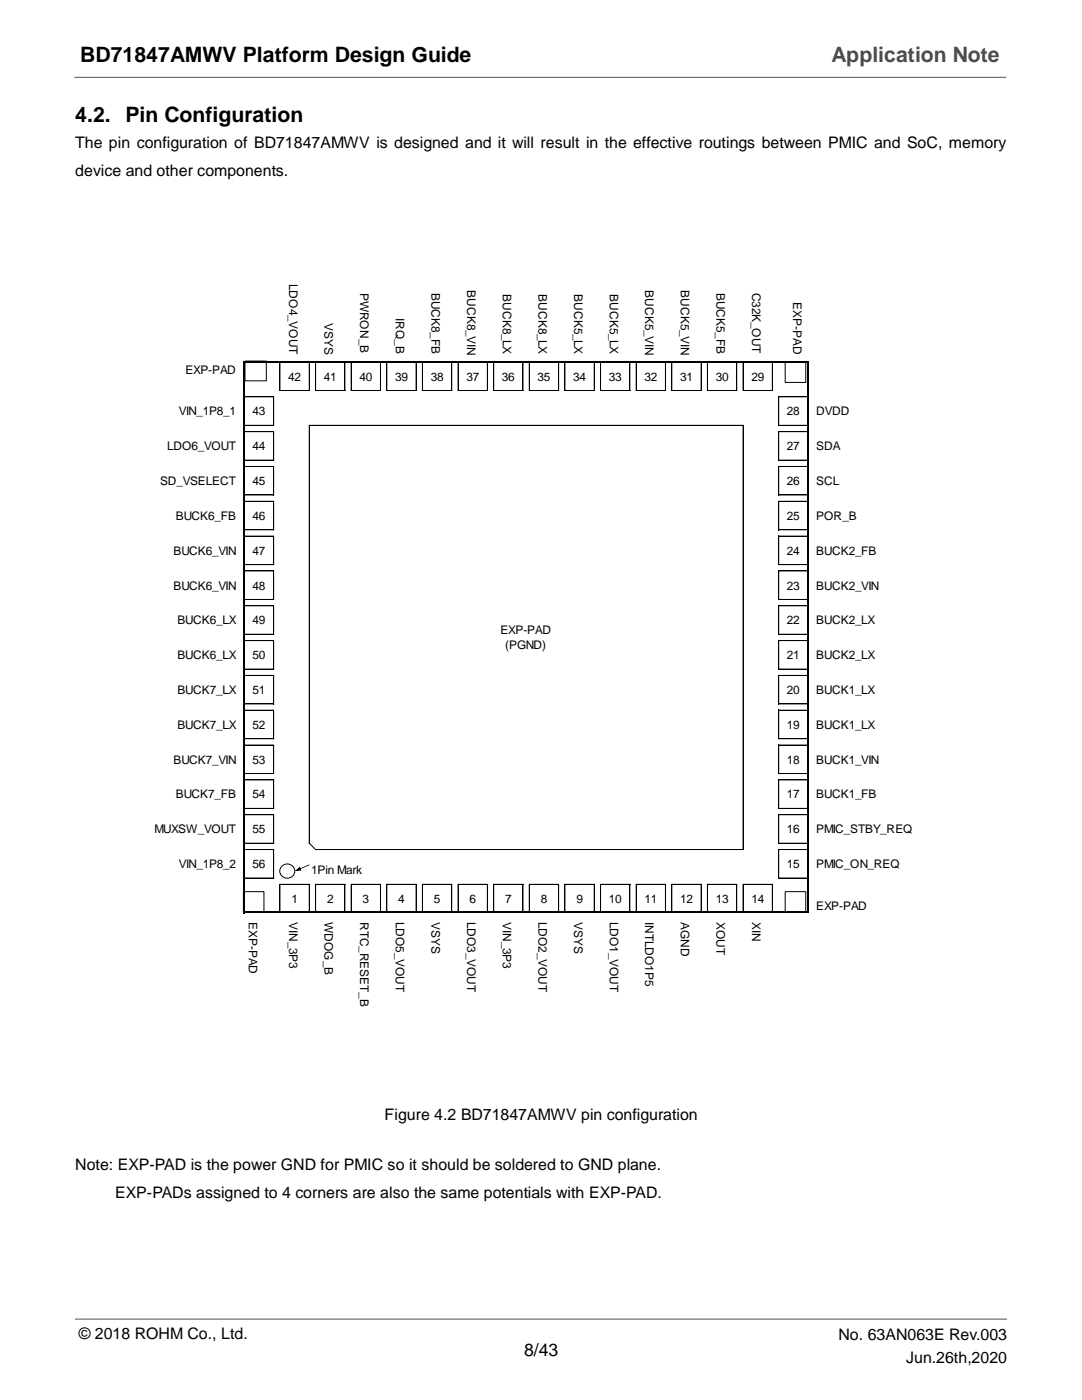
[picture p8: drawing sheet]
<svg xmlns="http://www.w3.org/2000/svg" width="216mm" height="279mm" viewBox="0 0 216 279" stroke-linecap="round" stroke-linejoin="round" font-family="sans-serif">
<path d="M14.8 15.4h186M15 263.3h186" fill="none" stroke="#444f58" stroke-width=".2"/>
<g fill="none" stroke="#000" stroke-width=".2">
<path d="M48.8 79.2h5.9M54.6 79.4v5.5M54.6 79.3v5.7M55.9 72.3v5.7M56 77.9h5.8M61.7 72.3v5.7M63 72.3v5.7M63.1 77.9h5.8M68.8 72.3v5.7M70.1 72.3v5.7M70.2 77.9h5.8M75.9 72.3v5.7"/>
<path d="M77.2 72.3v5.7M77.3 77.9h5.8M83 72.3v5.7M84.3 72.3v5.7M84.4 77.9h5.8M90.2 72.3v5.7M91.4 72.3v5.7M91.5 77.9h5.8M97.3 72.3v5.7M98.5 72.3v5.7M98.6 77.9h5.9M104.4 72.3v5.7"/>
<path d="M105.6 72.3v5.7M105.7 77.9h5.9M111.5 72.3v5.7M112.7 72.3v5.7M112.8 77.9h5.9M118.6 72.3v5.7M119.9 72.3v5.7M119.9 77.9h5.9M125.7 72.3v5.7M127 72.3v5.7M127 77.9h5.9M132.8 72.3v5.7"/>
<path d="M134.1 72.3v5.7M134.2 77.9h5.8M139.9 72.3v5.7M141.2 72.3v5.7M141.3 77.9h5.8M147 72.3v5.7M148.3 72.3v5.7M148.4 77.9h5.8M154.1 72.3v5.7M155.4 79.1v5.9M155.5 79.2h5.5M48.8 84.9h5.9"/>
<path d="M48.8 86.2h5.9M48.8 91.8h5.9M48.8 93.1h5.9M48.8 98.8h5.9M54.6 86.3v5.5M54.6 93.3v5.5M54.6 86.2v5.7M54.6 93.2v5.7M61.7 84.8v83.6M61.8 84.9h86.6M148.3 85v84.6M155.4 86.1v5.8"/>
<path d="M155.4 93v5.9M155.4 100v5.8M155.5 84.9h5.5M155.5 86.2h5.5M155.5 91.8h5.5M155.5 93.1h5.5M155.5 98.8h5.5M48.8 100.1h5.9M48.8 105.7h5.9M48.8 107h5.9M48.8 112.7h5.9M48.8 114h5.9"/>
<path d="M48.8 119.7h5.9M54.6 100.2v5.5M54.6 107.2v5.5M54.6 114.1v5.6M54.6 100.1v5.7M54.6 107.1v5.7M54.6 114v5.7M155.4 106.9v5.9M155.4 113.9v5.8M155.5 100.1h5.5M155.5 105.7h5.5M155.5 107h5.5"/>
<path d="M155.5 112.7h5.5M155.5 114h5.5M155.5 119.7h5.5M48.8 120.9h5.9M48.8 126.6h5.9M48.8 127.9h5.9M48.8 133.6h5.9M48.8 134.8h5.9M54.6 121.1v5.5M54.6 128v5.6M54.6 135v5.5M54.6 121v5.7"/>
<path d="M54.6 127.9v5.7M54.6 134.9v5.7M155.4 120.8v5.9M155.4 127.8v5.8M155.4 134.7v5.9M155.5 120.9h5.5M155.5 126.6h5.5M155.5 127.9h5.5M155.5 133.6h5.5M155.5 134.8h5.5M48.8 140.5h5.9M48.8 141.8h5.9"/>
<path d="M48.8 147.5h5.9M48.8 148.7h5.9M48.8 154.4h5.9M48.8 155.7h5.9M54.6 141.9v5.6M54.6 148.9v5.5M54.6 155.8v5.6M54.6 141.8v5.7M54.6 148.8v5.7M54.6 155.7v5.7M155.4 141.7v5.8M155.4 148.6v5.9"/>
<path d="M155.4 155.6v5.8M155.5 140.5h5.5M155.5 141.8h5.5M155.5 147.5h5.5M155.5 148.7h5.5M155.5 154.4h5.5M155.5 155.7h5.5M48.8 161.4h5.9M48.8 162.6h5.9M48.8 168.3h5.9M48.8 169.6h5.9M48.8 175.3h5.9"/>
<path d="M54.6 162.8v5.5M54.6 169.7v5.6M54.6 162.7v5.7M54.6 169.6v5.7M55.9 176.4v5.6M56 176.5h5.8M61.7 176.6v5.4M61.7 168.3l1.1 1.1M62.9 169.6h85.5M63 176.4v5.6M63.1 176.5h5.8M68.8 176.6v5.4"/>
<path d="M70.1 176.4v5.6M70.2 176.5h5.8M75.9 176.6v5.4M77.2 176.4v5.6M77.3 176.5h5.8M83 176.6v5.4M84.3 176.4v5.6M84.4 176.5h5.8M90.2 176.6v5.4M91.4 176.4v5.6M91.5 176.5h5.8M97.3 176.6v5.4"/>
<path d="M98.5 176.4v5.6M98.6 176.5h5.9M104.4 176.6v5.4M105.6 176.4v5.6M105.7 176.5h5.9M111.5 176.6v5.4M112.7 176.4v5.6M112.8 176.5h5.9M118.6 176.6v5.4M119.9 176.4v5.6M119.9 176.5h5.9M125.7 176.6v5.4"/>
<path d="M127 176.4v5.6M127 176.5h5.9M132.8 176.6v5.4M134.1 176.4v5.6M134.2 176.5h5.8M139.9 176.6v5.4M141.2 176.4v5.6M141.3 176.5h5.8M147 176.6v5.4M148.3 176.4v5.6M148.4 176.5h5.8M154.1 176.6v5.4"/>
<path d="M155.4 162.5v5.9M155.4 169.5v5.8M155.5 161.4h5.5M155.5 162.6h5.5M155.5 168.3h5.5M155.5 169.6h5.5M155.5 175.3h5.5"/>
</g>
<path d="M48.7 72v110.3M48.8 72.2h112.5M161.2 72.3v110M48.8 182.1h112.5" fill="none" stroke="#000" stroke-width=".32"/>
<circle cx="57.3" cy="173.9" r="1.46" fill="#fff"/>
<g fill="none" stroke="#000" stroke-width=".2">
<path d="M48.9 72.1h4.3v3.9h-4.3zM156.7 72.2h4.1v4.1h-4.1zM48.6 178h4.1v4.1h-4.1zM156.7 178h4.1v4.1h-4.1z"/>
<circle cx="57.3" cy="173.9" r="1.46"/>
</g>
<path d="M59.8 173.4v.1l2-.8-.1-.2zM58.8 173.9l1.4-.1-.4-.8z" fill="#000"/>
<g font-size="4.2">
<text x="16" y="12.3">BD71847AMWV Platform Design Guide</text>
<text x="15" y="24.4">4.2. Pin Configuration</text>
</g>
<text font-size="4.2" fill="#444f58" x="165.9" y="12.3">Application Note</text>
<text font-size="3.5" x="104.6" y="270.7">8/43</text>
<g font-size="3.2">
<text x="15" y="29.6">The pin configuration of BD71847AMWV is designed and it will result in the effective routings between PMIC and SoC, memory</text>
<text x="15" y="35.2">device and other components.</text>
<text x="76.8" y="223.6">Figure 4.2 BD71847AMWV pin configuration</text>
<text x="15" y="233.5">Note: EXP-PAD is the power GND for PMIC so it should be soldered to GND plane.</text>
<text x="23" y="239.2">EXP-PADs assigned to 4 corners are also the same potentials with EXP-PAD.</text>
<text x="15.7" y="267.3">© 2018 ROHM Co., Ltd.</text>
<text x="167.3" y="267.4">No. 63AN063E Rev.003</text>
<text x="180.8" y="272">Jun.26th,2020</text>
</g>
<g font-size="2.4">
<text x="57.7" y="56.7" transform="rotate(90 57.7 56.7)">LDO4_VOUT</text>
<text x="71.9" y="58.4" transform="rotate(90 71.9 58.4)">PWRON_B</text>
<text x="86.1" y="58.4" transform="rotate(90 86.1 58.4)">BUCK8_FB</text>
<text x="93.2" y="58" transform="rotate(90 93.2 58)">BUCK8_VIN</text>
<text x="100.3" y="58.7" transform="rotate(90 100.3 58.7)">BUCK8_LX</text>
<text x="107.5" y="58.7" transform="rotate(90 107.5 58.7)">BUCK8_LX</text>
<text x="114.6" y="58.7" transform="rotate(90 114.6 58.7)">BUCK5_LX</text>
<text x="121.7" y="58.7" transform="rotate(90 121.7 58.7)">BUCK5_LX</text>
<text x="128.8" y="58" transform="rotate(90 128.8 58)">BUCK5_VIN</text>
<text x="135.9" y="58" transform="rotate(90 135.9 58)">BUCK5_VIN</text>
<text x="143" y="58.4" transform="rotate(90 143 58.4)">BUCK5_FB</text>
<text x="150.1" y="58.4" transform="rotate(90 150.1 58.4)">C32K_OUT</text>
<text x="64.8" y="64.4" transform="rotate(90 64.8 64.4)">VSYS</text>
<text x="79" y="63.5" transform="rotate(90 79 63.5)">IRQ_B</text>
<text x="158.3" y="60.3" transform="rotate(90 158.3 60.3)">EXP-PAD</text>
<text x="37" y="74.7">EXP-PAD</text>
<text x="57.5" y="76">42</text>
<text x="64.6" y="76">41</text>
<text x="71.7" y="76">40</text>
<text x="78.9" y="76">39</text>
<text x="86" y="76">38</text>
<text x="93.1" y="76">37</text>
<text x="100.2" y="76">36</text>
<text x="107.3" y="76">35</text>
<text x="114.4" y="76">34</text>
<text x="121.5" y="76">33</text>
<text x="128.6" y="76">32</text>
<text x="135.7" y="76">31</text>
<text x="142.8" y="76">30</text>
<text x="150" y="76">29</text>
<text x="35.7" y="82.9">VIN_1P8_1</text>
<text x="50.4" y="82.9">43</text>
<text x="157.1" y="82.9">28</text>
<text x="162.9" y="82.9">DVDD</text>
<text x="33.4" y="89.9">LDO6_VOUT</text>
<text x="50.4" y="89.9">44</text>
<text x="157.1" y="89.9">27</text>
<text x="162.9" y="89.9">SDA</text>
<text x="31.9" y="96.8">SD_VSELECT</text>
<text x="50.4" y="96.8">45</text>
<text x="157.1" y="96.8">26</text>
<text x="162.9" y="96.8">SCL</text>
<text x="35.1" y="103.8">BUCK6_FB</text>
<text x="50.4" y="103.8">46</text>
<text x="157.1" y="103.8">25</text>
<text x="162.9" y="103.8">POR_B</text>
<text x="34.6" y="110.7">BUCK6_VIN</text>
<text x="50.4" y="110.7">47</text>
<text x="157.1" y="110.7">24</text>
<text x="162.9" y="110.7">BUCK2_FB</text>
<text x="34.6" y="117.7">BUCK6_VIN</text>
<text x="50.4" y="117.7">48</text>
<text x="157.1" y="117.7">23</text>
<text x="162.9" y="117.7">BUCK2_VIN</text>
<text x="35.4" y="124.6">BUCK6_LX</text>
<text x="50.4" y="124.6">49</text>
<text x="157.1" y="124.6">22</text>
<text x="162.9" y="124.6">BUCK2_LX</text>
<text x="35.4" y="131.6">BUCK6_LX</text>
<text x="50.4" y="131.6">50</text>
<text x="99.9" y="126.5">EXP-PAD</text>
<text x="100.8" y="129.5">(PGND)</text>
<text x="157.1" y="131.6">21</text>
<text x="162.9" y="131.6">BUCK2_LX</text>
<text x="35.4" y="138.5">BUCK7_LX</text>
<text x="50.4" y="138.5">51</text>
<text x="157.1" y="138.5">20</text>
<text x="162.9" y="138.5">BUCK1_LX</text>
<text x="35.4" y="145.5">BUCK7_LX</text>
<text x="50.4" y="145.5">52</text>
<text x="157.1" y="145.5">19</text>
<text x="162.9" y="145.5">BUCK1_LX</text>
<text x="34.6" y="152.4">BUCK7_VIN</text>
<text x="50.4" y="152.4">53</text>
<text x="157.1" y="152.4">18</text>
<text x="162.9" y="152.4">BUCK1_VIN</text>
<text x="35.1" y="159.4">BUCK7_FB</text>
<text x="50.4" y="159.4">54</text>
<text x="157.1" y="159.4">17</text>
<text x="162.9" y="159.4">BUCK1_FB</text>
<text x="30.8" y="166.3">MUXSW_VOUT</text>
<text x="50.4" y="166.3">55</text>
<text x="157.1" y="166.3">16</text>
<text x="162.9" y="166.3">PMIC_STBY_REQ</text>
<text x="35.7" y="173.3">VIN_1P8_2</text>
<text x="50.4" y="173.3">56</text>
<text x="157.1" y="173.3">15</text>
<text x="162.9" y="173.3">PMIC_ON_REQ</text>
<text x="62.1" y="174.5">1Pin Mark</text>
<text x="49.6" y="184" transform="rotate(90 49.6 184)">EXP-PAD</text>
<text x="57.7" y="184" transform="rotate(90 57.7 184)">VIN_3P3</text>
<text x="58.2" y="180.2">1</text>
<text x="64.8" y="184" transform="rotate(90 64.8 184)">WDOG_B</text>
<text x="65.3" y="180.2">2</text>
<text x="71.9" y="184" transform="rotate(90 71.9 184)">RTC_RESET_B</text>
<text x="72.4" y="180.2">3</text>
<text x="79" y="184" transform="rotate(90 79 184)">LDO5_VOUT</text>
<text x="79.5" y="180.2">4</text>
<text x="86.1" y="184" transform="rotate(90 86.1 184)">VSYS</text>
<text x="86.6" y="180.2">5</text>
<text x="93.2" y="184" transform="rotate(90 93.2 184)">LDO3_VOUT</text>
<text x="93.7" y="180.2">6</text>
<text x="100.3" y="184" transform="rotate(90 100.3 184)">VIN_3P3</text>
<text x="100.8" y="180.2">7</text>
<text x="107.5" y="184" transform="rotate(90 107.5 184)">LDO2_VOUT</text>
<text x="107.9" y="180.2">8</text>
<text x="114.6" y="184" transform="rotate(90 114.6 184)">VSYS</text>
<text x="115" y="180.2">9</text>
<text x="121.5" y="180.2">10</text>
<text x="121.7" y="184" transform="rotate(90 121.7 184)">LDO1_VOUT</text>
<text x="128.6" y="180.2">11</text>
<text x="128.8" y="184" transform="rotate(90 128.8 184)">INTLDO1P5</text>
<text x="135.7" y="180.2">12</text>
<text x="135.9" y="184" transform="rotate(90 135.9 184)">AGND</text>
<text x="142.8" y="180.2">13</text>
<text x="143" y="184" transform="rotate(90 143 184)">XOUT</text>
<text x="150" y="180.2">14</text>
<text x="150.1" y="184" transform="rotate(90 150.1 184)">XIN</text>
<text x="162.9" y="181.7">EXP-PAD</text>
</g>
</svg>
